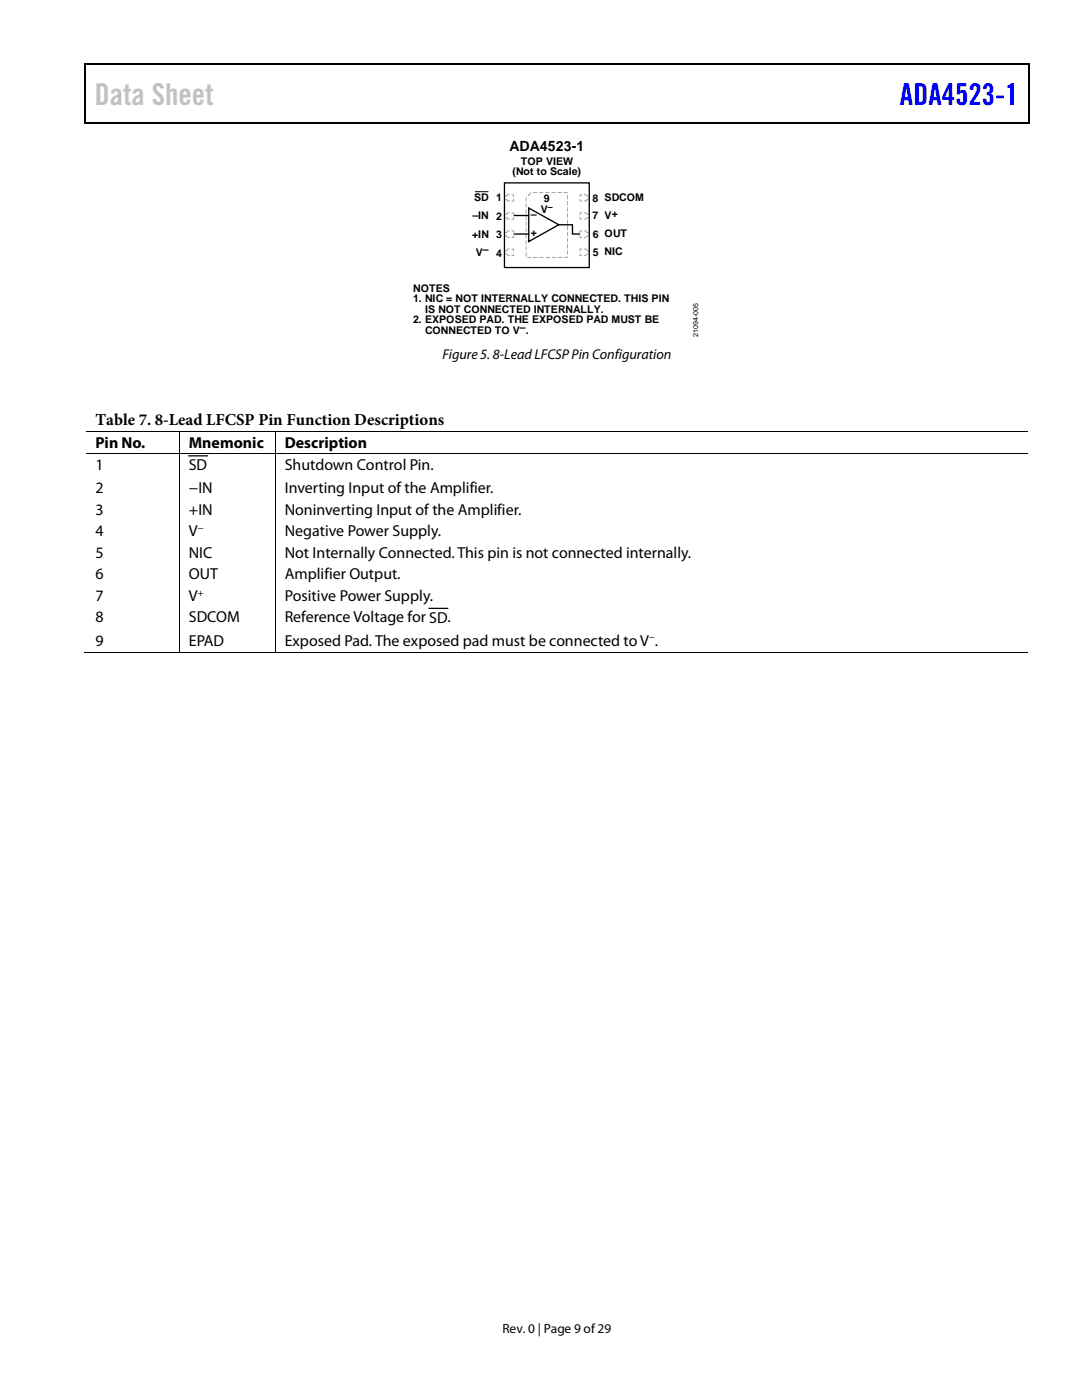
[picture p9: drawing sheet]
<svg xmlns="http://www.w3.org/2000/svg" width="216mm" height="279mm" viewBox="0 0 216 279" stroke-linecap="round" stroke-linejoin="round" font-family="sans-serif">
<path d="M16.9 12.7h.2v1h-.2zM16.9 12.7h.2v.3h-.2zM82.5 12.7h.3v.3h-.3zM205.1 12.7h.3v1h-.3zM205.1 12.7h.3v.3h-.3zM16.9 24.4h.2v.2h-.2zM82.3 24.4h.2v.2h-.2zM205.1 24.4h.3v.2h-.3z" fill="#000"/>
<path d="M17 13.7v10.7M17.1 12.8h65.4M82.8 12.8h122.3M205.2 13.7v10.7M17.1 24.5h188" fill="none" stroke="#000" stroke-width=".25"/>
<g fill="#989898">
<path d="M116.5 49.7l.5-.1 .5 .5h-.4l-.2-.3h-.4z"/>
<path d="M115.6 49.7h.6l-.4 .1-.1 .3z"/>
<path d="M115.7 50.6h.1v.3h.4v.2l-.6-.1z"/>
<path d="M116.5 50.9h.4l.2-.3h.4l-.5 .5h-.4z"/>
<path d="M116.5 46h.5l.5 .5h-.4l-.2-.3h-.4z"/>
<path d="M115.7 46h.5v.2h-.4v.3l-.2-.1z"/>
<path d="M115.7 47h.1v.3h.4v.2l-.6-.1z"/>
<path d="M116.5 47.3h.4l.2-.3h.4l-.5 .5h-.4z"/>
<path d="M116.5 42.4h.5l.5 .4h-.5z"/>
<path d="M115.7 42.4l.5 .1-.4 .1-.1 .3z"/>
<path d="M115.6 43.4l.2-.1v.3h.3l.1 .2h-.5z"/>
<path d="M116.5 43.7l.4-.1 .1-.2h.5l-.5 .4h-.5z"/>
<path d="M116.5 38.8l.5-.1 .5 .5h-.5l-.1-.3-.3 .1z"/>
<path d="M115.7 38.8l.5 .1-.4 .1-.1 .3z"/>
<path d="M115.6 39.8l.2-.1v.3h.3l.1 .2h-.5z"/>
<path d="M116.5 40.1l.4-.1 .1-.2h.5l-.5 .4h-.5z"/>
<path d="M100.8 50h.2l.3-.4 .4 .1v.1h-.3l-.3 .3h-.3z"/>
<path d="M102.1 49.7l.4-.1 .1 .5h-.2v-.3h-.3z"/>
<path d="M102.1 50.9h.3v-.3h.2l-.1 .5h-.3z"/>
<path d="M100.8 50.6h.3l.3 .3h.3v.2h-.4z"/>
<path d="M100.8 46.4h.2l.3-.4h.4v.2h-.3l-.3 .3h-.3z"/>
<path d="M102.1 46h.5v.5h-.2v-.3h-.3z"/>
<path d="M102.1 47.3h.3v-.3h.2l-.1 .5h-.3z"/>
<path d="M100.8 47h.3l.3 .3h.3v.2h-.4z"/>
<path d="M100.8 42.7l.5-.3h.4l-.5 .4h-.4z"/>
<path d="M102.1 42.4h.5v.4l-.2 .1v-.3h-.2z"/>
<path d="M102.1 43.7l.3-.1v-.3l.2 .1-.1 .4h-.4z"/>
<path d="M100.8 43.4h.4l.5 .4h-.4z"/>
<path d="M100.8 39.1l.2-.1 .3-.3 .4 .1-.1 .2-.2-.1-.2 .3h-.4z"/>
<path d="M102.1 38.8h.5v.4l-.2 .1v-.3h-.2z"/>
<path d="M102.1 40.1l.3-.1v-.3l.2 .1-.1 .4h-.4z"/>
<path d="M100.8 39.8h.4l.5 .4h-.4z"/>
<path d="M105 39.4v.8l.2-.7zM105.3 39v.1h.2l.4-.7zM106.3 38.4l.1 .1 .8-.1zM107.6 38.4v.1l.8-.1zM108.8 38.4l.1 .1 .7-.1zM110 38.4l.1 .1 .8-.1zM111.2 38.4l.1 .1 .8-.1zM112.5 38.4l.1 .1 .6 .1 .1-.1-.1-.1zM113.2 39v.7h.1v-.7zM113.2 40.2v.7l.1 .1v-.8zM113.2 41.4v.7l.1 .1v-.8zM113.2 42.7v.7h.1v-.7zM113.2 43.9v.7l.1 .1v-.8zM113.2 45l.1 .9v-.8zM113.2 46.3l.1 .8v-.7zM113.2 47.5l.1 .9v-.8zM113.2 48.7l.1 .9v-.8zM113.2 50l.1 .8v-.8zM112.6 51.3v.1l.5 .1 .2-.2zM111.3 51.4h.9zM110.1 51.4h.9zM108.9 51.4h.8zM107.6 51.4h.9zM106.4 51.4h.9zM105.2 51.4h.8zM104.9 50.4l.1 .8 .1-.8zM104.9 49.2l.1 .8 .1-.7zM104.9 47.9l.1 .9 .1-.8zM104.9 46.7l.1 .9 .1-.8zM104.9 45.5l.1 .9 .1-.8zM104.9 44.3l.1 .8 .1-.8zM104.9 43l.1 .9 .1-.8zM104.9 41.8l.1 .9 .1-.8zM104.9 40.6l.1 .8 .1-.8z"/>
</g>
<path d="M100.7 36.5h16.9v16.9h-16.9z" fill="none" stroke="#000" stroke-width=".26"/>
<path d="M105.5 41.5l6 3.4-6 3.3z" fill="#fff"/>
<path d="M102.5 43h3M102.5 46.7h3M105.5 41.5l6 3.4-6 3.3zM111.4 44.9h2.8v1.8h1.5" fill="none" stroke="#000" stroke-width=".26"/>
<g fill="none" stroke="#000" stroke-width=".2">
<path d="M94.8 38.3h2.6M17.1 86h18.6M17.1 90.6h18.6M35.8 86.1v4.4M35.8 90.6v39.4M35.9 86h19M35.9 90.6h19M54.9 86.1v4.4M54.9 90.6v39.4M55 86h150.1M55 90.6h150.1M16.9 130.1h18.8"/>
<path d="M35.9 130.1h19M55 130.1h150.1"/>
</g>
<path d="M35.7 85.9h.2v.2h-.2zM35.7 90.5h.2v.1h-.2zM54.9 85.9h.1v.2h-.1zM54.9 90.5h.1v.1h-.1zM35.7 130h.2v.2h-.2zM54.9 130h.1v.2h-.1z" fill="#000"/>
<path d="M37.7 91h3.7M85.6 121.4h3.7" fill="none" stroke="#000" stroke-width=".25"/>
<text font-size="6" fill="#c1c1c1" x="18.9" y="20.9">Data Sheet</text>
<text font-size="6" fill="#00f" x="179.6" y="20.9">ADA4523-1</text>
<text font-size="3.3" x="19" y="84.8">Table 7. 8-Lead LFCSP Pin Function Descriptions</text>
<g font-size="3.2">
<text x="19" y="89.3">Pin No.</text>
<text x="37.7" y="89.3">Mnemonic</text>
<text x="56.8" y="89.3">Description</text>
<text x="19" y="93.8">1</text>
<text x="37.7" y="93.8">SD</text>
<text x="56.8" y="93.8">Shutdown Control Pin.</text>
<text x="19" y="98.4">2</text>
<text x="37.7" y="98.4">−IN</text>
<text x="56.8" y="98.4">Inverting Input of the Amplifier.</text>
<text x="19" y="102.7">3</text>
<text x="19" y="107">4</text>
<text x="37.7" y="102.7">+IN</text>
<text x="37.7" y="107">V</text>
<text x="56.8" y="102.7">Noninverting Input of the Amplifier.</text>
<text x="56.8" y="107">Negative Power Supply.</text>
<text x="19" y="111.3">5</text>
<text x="37.7" y="111.3">NIC</text>
<text x="56.8" y="111.3">Not Internally Connected. This pin is not connected internally.</text>
<text x="19" y="115.6">6</text>
<text x="19" y="119.9">7</text>
<text x="37.7" y="115.6">OUT</text>
<text x="37.7" y="119.9">V</text>
<text x="56.8" y="119.9">Positive Power Supply.</text>
<text x="56.8" y="115.6">Amplifier Output.</text>
<text x="19" y="124.2">8</text>
<text x="37.7" y="124.2">SDCOM</text>
<text x="56.8" y="124.2">Reference Voltage for SD.</text>
<text x="19" y="128.9">9</text>
<text x="37.7" y="128.9">EPAD</text>
<text x="56.8" y="128.9">Exposed Pad. The exposed pad must be connected to V .</text>
</g>
<g font-size="2.8">
<text x="101.7" y="30.1">ADA4523-1</text>
<text x="88.3" y="71.7">Figure 5. 8-LeadLFCSPPin Configuration</text>
</g>
<text font-size="2.7" x="100.2" y="266">Rev. 0 | Page 9 of29</text>
<g font-size="2.1">
<text x="102.3" y="35">(Not to Scale)</text>
<text x="103.9" y="32.9">TOP VIEW</text>
<text x="94.6" y="40.2">SD 1</text>
<text x="108.5" y="40.4">9</text>
<text x="118.2" y="40.2">8 SDCOM</text>
<text x="94.2" y="47.4">+IN 3</text>
<text x="94.3" y="43.8">–IN</text>
<text x="99" y="43.9">2</text>
<text x="105.9" y="43.6">–</text>
<text x="105.9" y="47.1">+</text>
<text x="107.9" y="42.5">V</text>
<text x="118.2" y="43.8">7 V+</text>
<text x="118.3" y="47.5">6 OUT</text>
<text x="95" y="51">V</text>
<text x="96.4" y="50.5">–</text>
<text x="99" y="51.2">4</text>
<text x="118.3" y="51.2">5 NIC</text>
<text x="82.4" y="58.2">NOTES</text>
<text x="82.4" y="60.3">1. NIC = NOT INTERNALLY CONNECTED. THIS PIN</text>
<text x="82.4" y="64.5">2. EXPOSED PAD. THE EXPOSED PAD MUST BE</text>
<text x="84.8" y="62.4">IS NOT CONNECTED INTERNALLY.</text>
<text x="84.8" y="66.7">CONNECTED TO V .</text>
<text x="103.7" y="66.1">–</text>
</g>
<g font-size="1.9">
<text x="39.5" y="106">−</text>
<text x="39.5" y="118.9">+</text>
<text x="129.5" y="127.8">−</text>
</g>
<text font-size="1.8" x="109.3" y="42">–</text>
<text font-size="1.4" x="139.3" y="67.3" transform="rotate(-90 139.3 67.3)">21094-005</text>
</svg>
